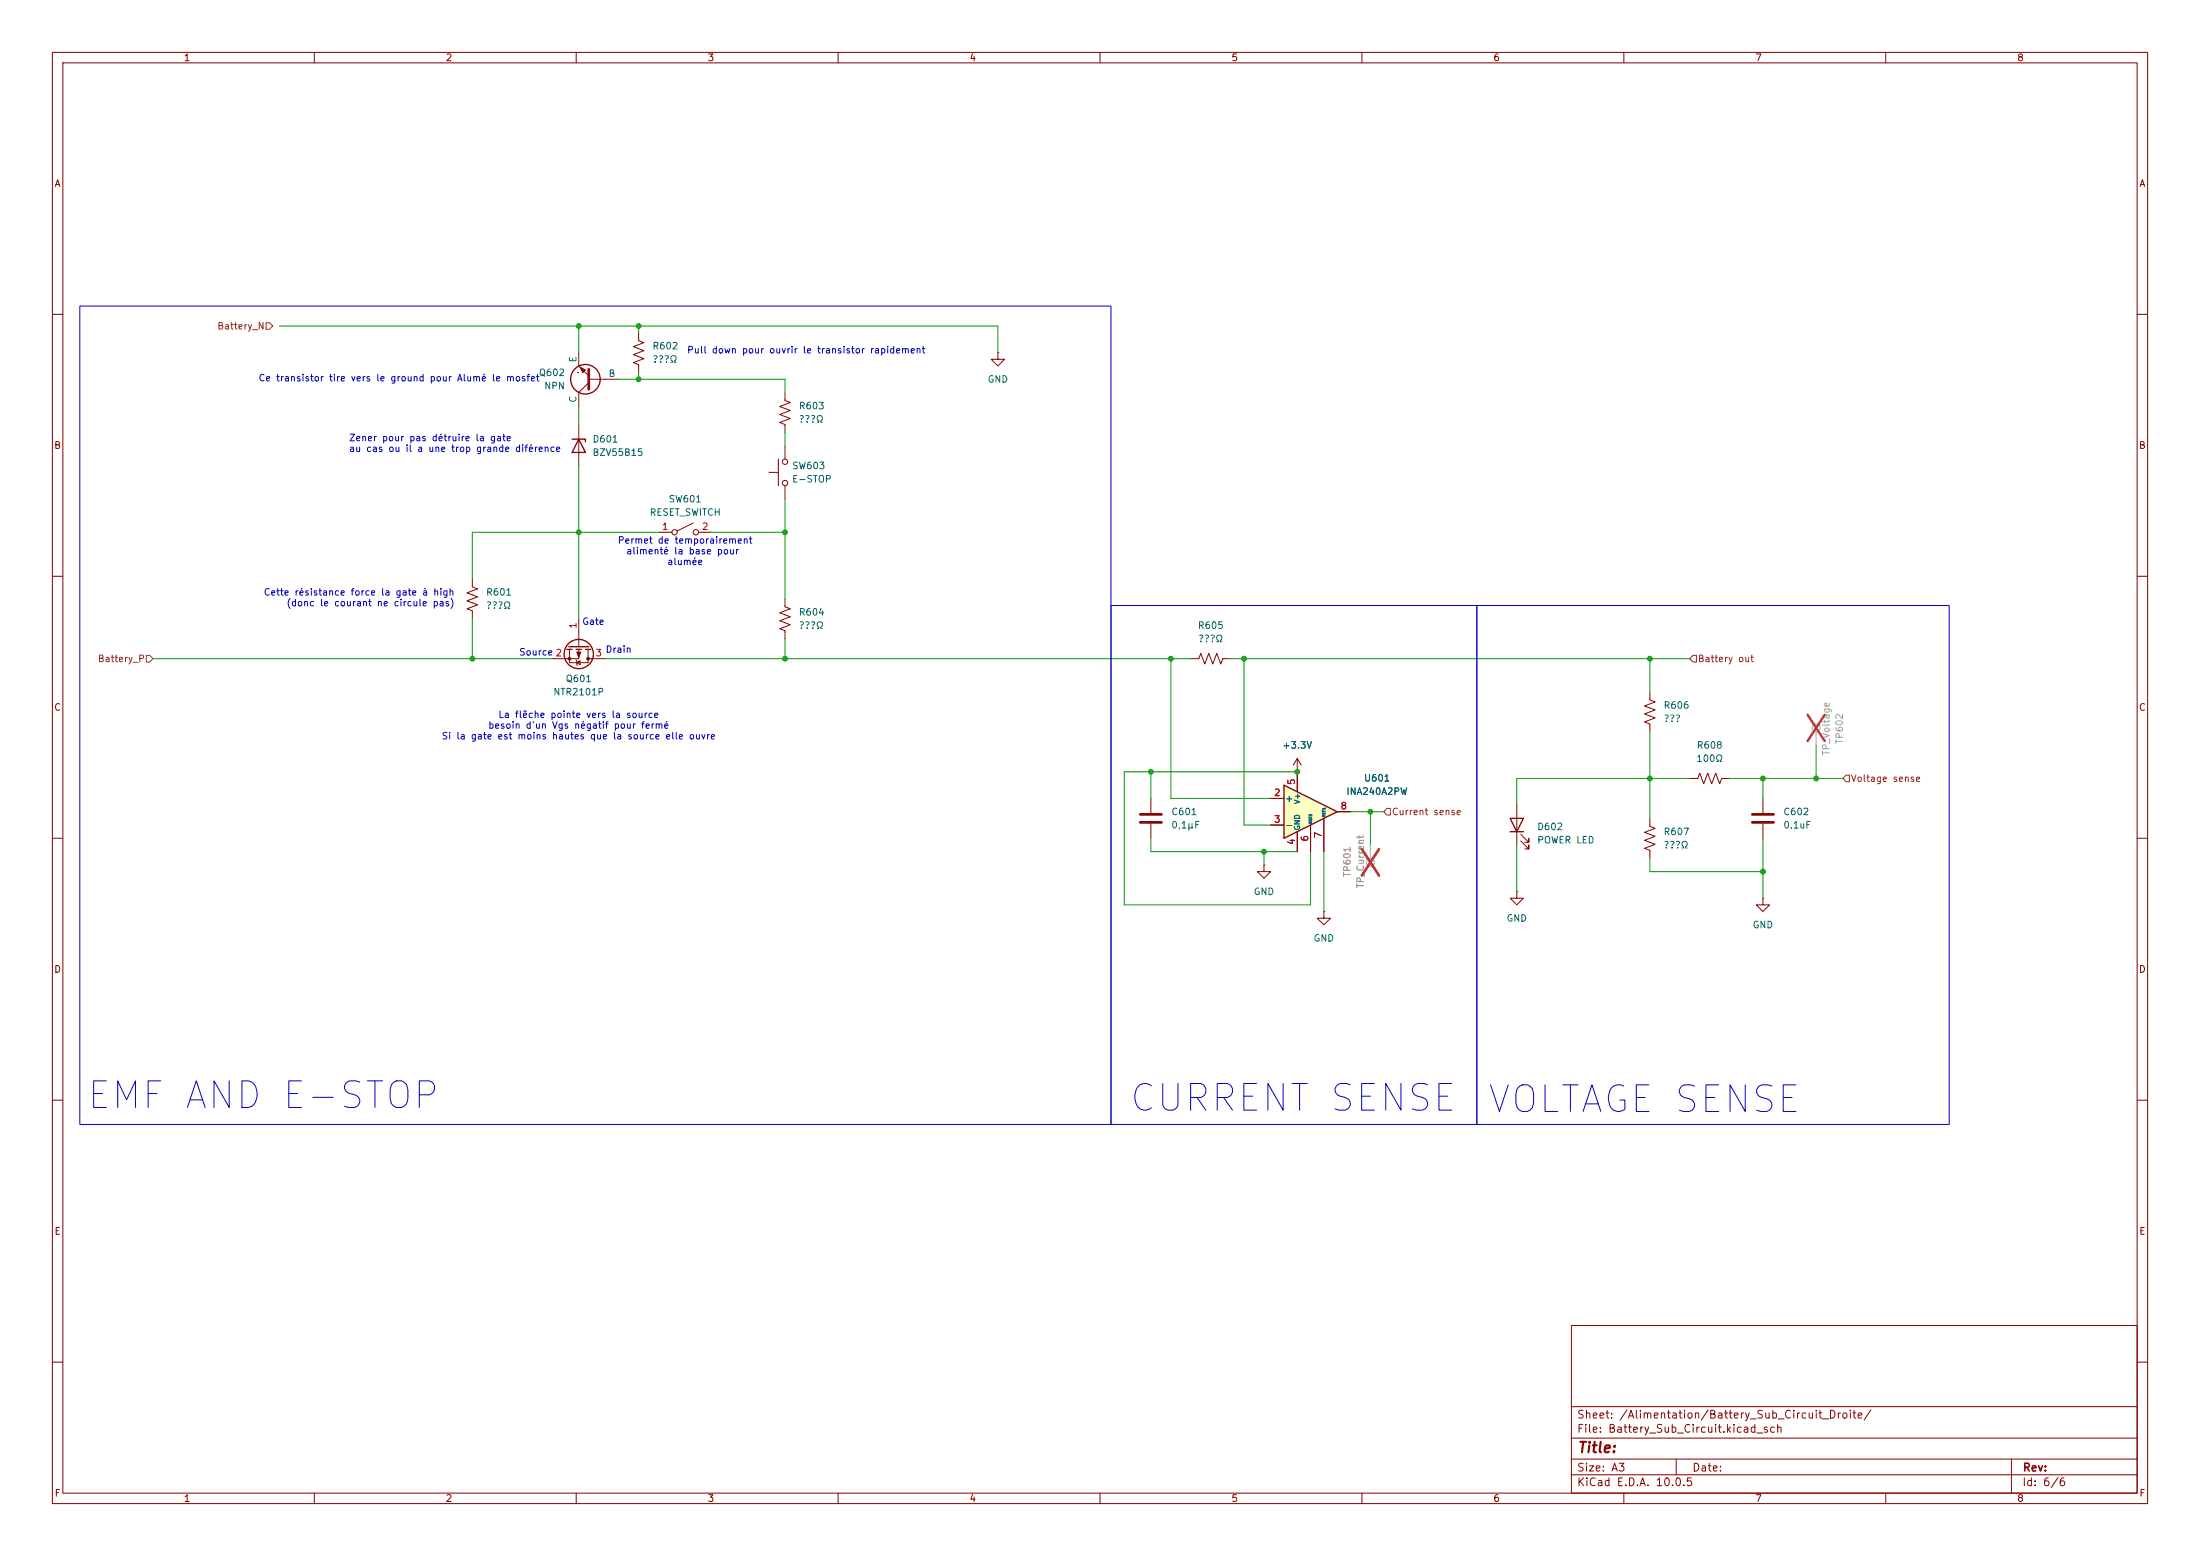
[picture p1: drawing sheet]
<svg xmlns="http://www.w3.org/2000/svg" width="420mm" height="297mm" viewBox="0 0 420 297" stroke-linecap="round" stroke-linejoin="round" font-family="sans-serif">
<g fill="none" stroke="#840000" stroke-width=".19">
<path d="M10 10h400v277h-400zM12 12h396v273h-396zM60 10v2M110 10v2M160 10v2M210 10v2M260 10v2M310 10v2M360 10v2M10 60h2M149.9 74.9v1.6l1 .3-2.1 .8 2.1 .8-2.1 .7 2.1 .8-2.1 .7 1.1 .4v1.6M408 60h2"/>
<path d="M132.3 99.8l-3 1.5M146.8 90.2h1.8M148.6 87.6v5.1M149.9 85.1v2.5M149.9 92.7v2.6M10 110h2M90.2 110.5v1.5l1 .4-2 .8 2 .7-2 .8 2 .7-2 .8 1 .4v1.5M110.5 118.1v5.3M125.7 101.6h2.6M133.3 101.6h2.6M149.9 114.3v1.5l1 .4-2.1 .8 2.1 .7-2.1 .8 2.1 .8-2.1 .7 1.1 .4v1.5M408 110h2"/>
<path d="M108.7 124v2.5h3.6v-2.5M110 126l.2 1M110.1 126.5l.6-.4v.8zM110.5 124v1.7h-5.1M112.3 125.7h3.3M227.3 125.7h1.6l.3-1 .8 2 .8-2 .7 2 .8-2 .7 2 .4-1h1.5M315 132.1v1.5l1 .4-2.1 .7 2.1 .8-2.1 .8 2.1 .7-2.1 .8 1.1 .4v1.5M10 160h2M289.6 153.7v7.6M290.3 159.3l1.5 1.5v-.8v.8h-.7M315 156.2v1.5l1 .4-2.1 .8 2.1 .7-2.1 .8 2.1 .8-2.1 .7 1.1 .4v1.5M322.6 148.6h1.5l.4-1 .7 2 .8-2 .8 2 .7-2 .8 2 .4-1h1.5"/>
<path d="M336.5 152.4v2.8M336.5 157.2v2.8M408 160h2M252.7 174v1.3h1.3l-1.3 1.2-1.2-1.2h1.2M252.7 174h.1M290.3 160.5l1.5 1.6v-.8v.8h-.7M10 210h2M408 210h2M300 253h108v32h-108zM10 260h2M300 278.5h108M300 274.5h108"/>
<path d="M300 268.5h108M320 278.5v3M384 278.5v6.5M408 260h2M60 285v2M110 285v2M160 285v2M210 285v2M260 285v2M300 281.5h108M310 285v2M360 285v2"/>
<circle cx="149.9" cy="88.1" r=".51"/>
<circle cx="149.9" cy="92.2" r=".51"/>
<circle cx="128.8" cy="101.6" r=".51"/>
<circle cx="132.8" cy="101.6" r=".51"/>
</g>
<g fill="none" stroke="#840000" stroke-width=".25">
<path d="M108.2 124h1M108.6 123.4h3.8M110 124h1M111.8 124h1M288.3 156.2h2.5l-1.2 2.6zM288.3 158.8h2.5"/>
<circle cx="110.5" cy="124.8" r="2.79"/>
</g>
<g fill="none" stroke="#a1a1a1" stroke-width=".19">
<path d="M346.7 139.7v2.5M261.6 161.3v2.5"/>
<circle cx="346.7" cy="138.9" r=".76"/>
<circle cx="261.6" cy="164.6" r=".76"/>
</g>
<path d="M345.1 136.4l3.2 5.1M348.3 136.4l-3.2 5.1M260 162.1l3.3 5M263.3 162.1l-3.3 5" fill="none" stroke="#e12e31" stroke-width=".46"/>
<path d="M334.5 155.4h4.1M334.5 157h4.1" fill="none" stroke="#840000" stroke-width=".51"/>
<g fill="#840000" stroke="#840000" stroke-width=".19">
<path d="M110.1 124.5h.8l-.4 1z"/>
<circle cx="112.3" cy="125.7" r=".25"/>
<circle cx="108.7" cy="125.7" r=".25"/>
</g>
<path d="M245.1 149.9l10.2 5-10.2 5.1z" fill="#ffffc2"/>
<g fill="none" stroke="#840000" stroke-width=".25">
<path d="M109.2 83.8h2.6v.5M110.5 83.8l1.3 2.6h-2.6zM245.1 149.9l10.2 5-10.2 5.1z"/>
<circle cx="111.8" cy="72.4" r="2.82"/>
</g>
<g fill="none" stroke="#840000" stroke-width=".19">
<path d="M110.2 71.1h.1M110.5 67.3v2.6l1.9 1.9M112.4 72.4h5.7M112.4 73l-1.9 1.9v2.6M121.9 63.5v1.5l1 .4-2 .8 2 .7-2 .8 2 .8-2 .7 1 .4v1.5M190.5 67.3v1.3h1.3l-1.3 1.3-1.3-1.3h1.3M190.5 67.3h.1M110.5 81.3v7.6M219.7 152.4v2.8M219.7 157.2v2.8M242.6 152.4h2.5M242.6 157.5h2.5"/>
<path d="M247.6 147.3h.1M247.6 144.8v6.3M247.6 158.8v3.8M247.6 144.8l-.7 1.3M247.6 144.8l.8 1.3M250.2 157.5v5.1M252.7 156.2v6.4M255.3 154.9h2.5M241.3 165.1v1.3h1.3l-1.3 1.2-1.3-1.2h1.3M241.3 165.1h.1M289.6 170.2v1.3h1.2l-1.2 1.2-1.3-1.2h1.3M289.6 170.2h.1"/>
<path d="M336.5 171.5v1.2h1.3l-1.3 1.3-1.2-1.3h1.2M336.5 171.5h.1"/>
</g>
<path d="M112.4 70.5v3.8M217.7 155.4h4M217.7 157h4" fill="none" stroke="#840000" stroke-width=".51"/>
<path d="M110.7 70.1l1.1 .5-.5 .5z" fill="#840000" stroke="#840000" stroke-width=".19"/>
<path d="M50.8 61.6h.6l.7 .6-.7 .7h-.6zM27.9 125.1h.7l.6 .6-.6 .7h-.7zM323.2 125.1h.6v1.3h-.6l-.6-.7zM264.8 154.3h.6v1.3h-.6l-.6-.7zM352.4 148h.7v1.2h-.7l-.6-.6z" fill="none" stroke="#725600" stroke-width=".19"/>
<g fill="none" stroke="#009600" stroke-width=".19">
<path d="M53.3 62.2h137.2v5.1M110.5 62.2v5.1M110.5 77.5v3.8M118.1 72.4h31.8v2.5M121.9 62.2v1.3M121.9 71.1v1.3M110.5 88.9v29.2M149.9 82.6v2.5M149.9 95.3v19M90.2 118.1v7.6M125.7 101.6h-35.5v8.9M135.9 101.6h14"/>
<path d="M29.2 125.7h76.2M115.6 125.7h111.7M149.9 121.9v3.8M223.5 125.7v26.7h19.1M234.9 125.7h87.7M237.5 125.7v31.8h5.1M315 125.7v6.4M315 139.7v16.5M219.7 147.3v5.1M247.6 147.3h-33v25.4h35.6v-10.1M257.8 154.9h6.4M261.6 154.9v6.4"/>
<path d="M322.6 148.6h-33v5.1M330.2 148.6h21.6M336.5 148.6v3.8M346.7 142.2v6.4M219.7 160v2.6h27.9M241.3 162.6v2.5M252.7 162.6v11.4M289.6 161.3v8.9M315 163.8v2.6h21.5M336.5 160v11.5"/>
</g>
<path d="M15.2 58.4h196.9v156.2h-196.9zM212.1 115.6h69.8v99h-69.8zM281.9 115.6h90.2v99h-90.2z" fill="none" stroke="#0000c2" stroke-width=".19"/>
<path d="M261.6 161.3v2.5" fill="none" stroke="#a1a1a1" stroke-width=".19"/>
<path d="M260 162.1l3.3 5M263.3 162.1l-3.3 5" fill="none" stroke="#e12e31" stroke-width=".46"/>
<g fill="#009600" stroke="#009600" stroke-width=".19">
<circle cx="346.7" cy="148.6" r=".46"/>
<circle cx="336.5" cy="148.6" r=".46"/>
<circle cx="336.5" cy="166.4" r=".46"/>
<circle cx="315" cy="125.7" r=".46"/>
<circle cx="315" cy="148.6" r=".46"/>
<circle cx="121.9" cy="72.4" r=".46"/>
<circle cx="110.5" cy="101.6" r=".46"/>
<circle cx="110.5" cy="62.2" r=".46"/>
<circle cx="121.9" cy="62.2" r=".46"/>
<circle cx="237.5" cy="125.7" r=".46"/>
<circle cx="247.6" cy="147.3" r=".46"/>
<circle cx="219.7" cy="147.3" r=".46"/>
<circle cx="223.5" cy="125.7" r=".46"/>
<circle cx="241.3" cy="162.6" r=".46"/>
<circle cx="261.6" cy="154.9" r=".46"/>
<circle cx="90.2" cy="125.7" r=".46"/>
<circle cx="149.9" cy="101.6" r=".46"/>
<circle cx="149.9" cy="125.7" r=".46"/>
</g>
<g font-size="5.1" fill="#0000c2">
<text x="16.2" y="212.9">EMF AND E-STOP</text>
<text x="215.2" y="213.4">CURRENT SENSE</text>
<text x="283.6" y="213.7">VOLTAGE SENSE</text>
</g>
<text font-size="2" fill="#840000" x="301" y="277.8">Title:</text>
<g font-size="1.5" fill="#840000">
<text x="300.9" y="273.8">File: Battery_Sub_Circuit.kicad_sch</text>
<text x="300.9" y="271.1">Sheet: /Alimentation/Battery_Sub_Circuit_Droite/</text>
<text x="300.9" y="281.2">Size: A3</text>
<text x="322.9" y="281.2">Date:</text>
<text x="386" y="281.2">Rev:</text>
<text x="300.9" y="284">KiCad E.D.A. 10.0.5</text>
<text x="385.9" y="284">Id: 6/6</text>
</g>
<g font-size="1.3" fill="#840000">
<text x="35" y="12">1</text>
<text x="85" y="12">2</text>
<text x="135" y="12">3</text>
<text x="185" y="12">4</text>
<text x="235" y="12">5</text>
<text x="285" y="12">6</text>
<text x="335" y="12">7</text>
<text x="385" y="12">8</text>
<text x="10.3" y="36">A</text>
<text x="408.3" y="36">A</text>
<text x="10.2" y="86">B</text>
<text x="408.2" y="86">B</text>
<text x="10.2" y="136">C</text>
<text x="408.2" y="136">C</text>
<text x="10.2" y="186">D</text>
<text x="408.2" y="186">D</text>
<text x="10.3" y="236">E</text>
<text x="408.3" y="236">E</text>
<text x="10.3" y="286">F</text>
<text x="35" y="287">1</text>
<text x="85" y="287">2</text>
<text x="135" y="287">3</text>
<text x="185" y="287">4</text>
<text x="235" y="287">5</text>
<text x="285" y="287">6</text>
<text x="335" y="287">7</text>
<text x="385" y="287">8</text>
<text x="408.3" y="286">F</text>
</g>
<g font-size="1.3" fill="#725600">
<text x="41.4" y="63.2">Battery_N</text>
<text x="18.6" y="126.7">Battery_P</text>
<text x="324" y="126.7">Battery out</text>
<text x="353.2" y="149.6">Voltage sense</text>
<text x="265.6" y="155.9">Current sense</text>
</g>
<g font-size="1.3" fill="#006464">
<text x="110.4" y="69.3" transform="rotate(-90 110.4 69.3)">E</text>
<text x="124.4" y="67">R602</text>
<text x="124.4" y="69.5">???Ω</text>
<text x="102.8" y="72.1">Q602</text>
<text x="103.8" y="74.6">NPN</text>
<text x="110.4" y="77" transform="rotate(-90 110.4 77)">C</text>
<text x="116.1" y="72.3">B</text>
<text x="188.4" y="73.4">GND</text>
<text x="152.4" y="78.4">R603</text>
<text x="152.4" y="81">???Ω</text>
<text x="113" y="84.8">D601</text>
<text x="113" y="87.3">BZV55B15</text>
<text x="151.1" y="89.9">SW603</text>
<text x="151.1" y="92.4">E-STOP</text>
<text x="123.9" y="98.8">RESET_SWITCH</text>
<text x="127.5" y="96.2">SW601</text>
<text x="92.7" y="114">R601</text>
<text x="92.7" y="116.5">???Ω</text>
<text x="152.4" y="117.8">R604</text>
<text x="152.4" y="120.3">???Ω</text>
<text x="228.6" y="120.3">R605</text>
<text x="228.7" y="122.9">???Ω</text>
<text x="107.9" y="130.5">Q601</text>
<text x="105.5" y="133">NTR2101P</text>
<text x="317.5" y="135.6">R606</text>
<text x="244.7" y="143.2">+3.3V</text>
<text x="317.5" y="138.1">???</text>
<text x="323.8" y="143.2">R608</text>
<text x="260.3" y="149.5">U601</text>
<text x="323.7" y="145.7">100Ω</text>
<text x="223.5" y="155.9">C601</text>
<text x="245.2" y="153.4">+</text>
<text x="256.9" y="152">INA240A2PW</text>
<text x="340.3" y="155.9">C602</text>
<text x="223.5" y="158.4">0,1µF</text>
<text x="245.2" y="158.4">-</text>
<text x="293.4" y="158.8">D602</text>
<text x="293.4" y="161.3">POWER LED</text>
<text x="317.5" y="159.7">R607</text>
<text x="340.3" y="158.4">0.1uF</text>
<text x="317.5" y="162.3">???Ω</text>
<text x="239.2" y="171.1">GND</text>
<text x="287.5" y="176.2">GND</text>
<text x="334.5" y="177.5">GND</text>
<text x="250.7" y="180">GND</text>
</g>
<g font-size="1.3" fill="#0000c2">
<text x="131.1" y="67.8">Pull down pour ouvrir le transistor rapidement</text>
<text x="49.3" y="73.1">Ce transistor tire vers le ground pour Alumé le mosfet</text>
<text x="66.5" y="84.5">Zener pour pas détruire la gate</text>
<text x="66.5" y="86.6">au cas ou il a une trop grande diférence</text>
<text x="117.8" y="104.1">Permet de temporairement</text>
<text x="119.4" y="106.1">alimenté la base pour</text>
<text x="50.2" y="114">Cette résistance force la gate à high</text>
<text x="127.3" y="108.2">alumée</text>
<text x="54.6" y="116">(donc le courant ne circule pas)</text>
<text x="111" y="119.6">Gate</text>
<text x="99" y="125.4">Source 2</text>
<text x="115.5" y="124.9">Drain</text>
<text x="95" y="137.4">La flêche pointe vers la source</text>
<text x="84.2" y="141.4">Si la gate est moins hautes que la source elle ouvre</text>
<text x="93.1" y="139.4">besoin d'un Vgs négatif pour fermé</text>
</g>
<g font-size="1.3" fill="#a90000">
<text x="126.3" y="101.5">1</text>
<text x="133.9" y="101.5">2</text>
<text x="110.4" y="120.1" transform="rotate(-90 110.4 120.1)">1</text>
<text x="113.6" y="125.6">3</text>
<text x="247.5" y="150" transform="rotate(-90 247.5 150)">5</text>
<text x="243.1" y="152.3">2</text>
<text x="255.8" y="154.8">8</text>
<text x="243.1" y="157.3">3</text>
<text x="247.5" y="161.4" transform="rotate(-90 247.5 161.4)">4</text>
<text x="250.1" y="160.8" transform="rotate(-90 250.1 160.8)">6</text>
<text x="252.6" y="160.1" transform="rotate(-90 252.6 160.1)">7</text>
</g>
<g font-size="1.3" fill="#989898">
<text x="352.1" y="142.1" transform="rotate(-90 352.1 142.1)">TP602</text>
<text x="349.6" y="144.3" transform="rotate(-90 349.6 144.3)">TP_Voltage</text>
<text x="258.1" y="167.5" transform="rotate(-90 258.1 167.5)">TP601</text>
<text x="260.7" y="169.7" transform="rotate(-90 260.7 169.7)">TP_Current</text>
</g>
<g font-size="1" fill="#006464">
<text x="248.4" y="153.6" transform="rotate(-90 248.4 153.6)">V+</text>
<text x="248.4" y="158.6" transform="rotate(-90 248.4 158.6)">GND</text>
</g>
<g font-size=".5" fill="#006464">
<text x="250.6" y="157.3" transform="rotate(-90 250.6 157.3)">REF2</text>
<text x="253.1" y="156" transform="rotate(-90 253.1 156)">REF1</text>
</g>
</svg>
